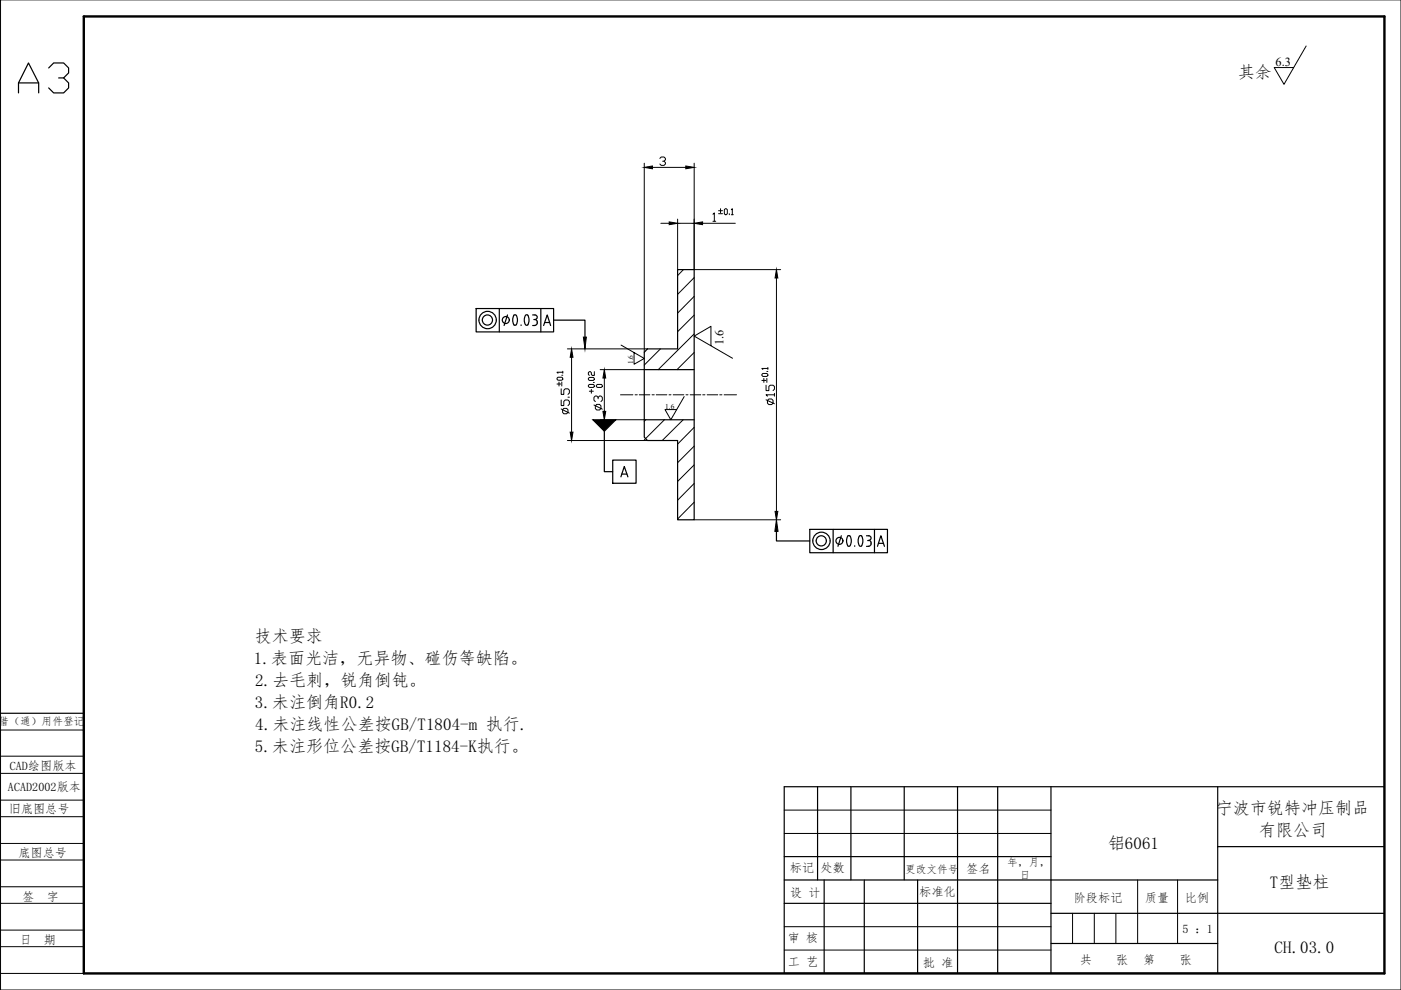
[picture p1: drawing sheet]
<svg xmlns="http://www.w3.org/2000/svg" width="297mm" height="210mm" viewBox="0 0 297 210" stroke-linecap="round" stroke-linejoin="round" font-family="sans-serif">
<g fill="none" stroke="#000" stroke-width=".21">
<path d="M.1 0h296.9v209.9h-296.9zM.1 154.8h17.7M.1 178.8h17.7M.1 173.2h17.7M.1 169.6h17.7M.1 164h17.7M.1 160.3h17.7M166.3 176.7h56.5M166.3 171.8h56.5M.1 197.2h17.7M.1 191.5h17.7M.1 188h17.7"/>
<path d="M.1 182.3h17.7M166.3 196.5h56.5M.1 206.4h17.7M.1 200.7h17.7M166.3 201.4h56.5"/>
</g>
<path d="M17.8 3.5h275.7v202.9h-275.7z" fill="none" stroke="#000" stroke-width=".51"/>
<g fill="none" stroke="#000" stroke-width=".25">
<path d="M143.7 57.2h3.5v53h-3.5v-16.8h-6.4l-.7-.7v-18l.7-.7h6.4zM136.6 78.4h10.6M136.6 89h10.6M.1 151.2h17.7M173.3 166.8v19.8M180.4 166.8v19.8M191.7 166.8v19.8M203 166.8v39.6M211.5 166.8v39.6M222.8 166.8v39.6M258.2 166.8v39.6M258.2 179.5h35.3"/>
<path d="M293.5 166.8h-127.2v39.6h127.2M166.3 191.5h56.5M166.3 186.6h91.9M166.3 181.6h56.5M174.7 186.6v19.8M183.2 186.6v19.8M194.5 186.6v19.8M222.8 193.6h70.7M17.8 206.4v-39.6v39.6M222.8 200h35.4"/>
</g>
<path d="M276.9 9.8l-4.7 8.1-2-3.6h4.1M131.7 73.2l4.9 2.8-2.2 1.2v-2.4M150.7 73.3v-4.1l-3.5 2.1 8.1 4.7M145.1 84.1l-2.9 4.9-1.2-2.2h2.5M227.4 193.6v6.4M232 193.6v6.4M236.6 193.6v6.4M241.2 186.6v13.4M249.7 186.6v13.4" fill="none" stroke="#000" stroke-width=".21"/>
<g fill="none" stroke="#000" stroke-width=".21">
<path d="M131.6 83.7h2.6M134.6 83.7h.5M135.5 83.7h2.3M138.2 83.7h.5M139.1 83.7h2.3M141.8 83.7h.5M142.7 83.7h2.3M145.4 83.7h.5M146.3 83.7h2.3M149 83.7h.5M149.9 83.7h2.3M152.6 83.7h.5"/>
<path d="M153.5 83.7h2.7"/>
</g>
<!-- layer: XkQE -->
<g fill="none" stroke="#000" stroke-width=".21">
<path d="M144.9 57.2l-1.2 1.2M147.2 58.9l-3.5 3.5M140 74l-3.4 3.4M147.2 62.8l-3.5 3.6M147.2 66.8l-3.5 3.5M147.2 70.8l-7.6 7.6M147.2 74.7l-3.7 3.7M136.9 89l-.3 .3M140.9 89l-4.3 4.3M144.9 89l-4.5 4.4M147.2 90.6l-3.5 3.6M147.2 94.6l-3.5 3.5"/>
<path d="M147.2 98.6l-3.5 3.5M147.2 102.5l-3.5 3.6M147.2 106.5l-3.5 3.5"/>
</g>
<g fill="none" stroke="#000" stroke-width=".21">
<path d="M136.6 34.6v40.1M138.3 35.5h7.1M139.9 33.6l.3-.3h.6l.3 .3v.3l-.3 .3h-.3M140.8 34.2l.3 .3v.3l-.3 .3h-.6l-.3-.3M147.2 34.6v22.6h18.3M140.1 47.3h1.8M143.7 46.5v10.7M143.7 47.3h3.5M149 47.3h6.9M151.2 45.4l.3-.3v1.8M151.2 46.9h.6M152.3 45.3h.9"/>
<path d="M152.3 44.7h.9M152.8 44.3v.8M153.6 44.5l.2-.2 .4 .2v.8l-.2 .2-.4-.2zM154.6 45.3v.2M155.1 44.5l.2-.2v1.2M155.1 45.5h.4M164.6 58.9v49.5M119.1 79.6h.2M119.3 78.9h-1.2l.2 .2M119.3 78.7v.4M120.3 74h17M121.2 75.7v15.9"/>
<path d="M126 78.8v.8h-.4l-.4-.8-.5 .2v.4l.3 .2M127.2 78.4h9.4M161.5 79.4l.2-.2h.9l.2 .4-.2 .2h-.9zM162.6 78.8h.2M162.8 78.1h-1.3l.2 .2M162.8 77.9v.4M118.1 80.2l.2-.2h.8l.2 .4-.2 .2h-.8zM118.1 81.4h.8M118.5 81v.8M119 84.8v1.2h.5v-.9l.3-.3h.6l.3 .3v.6l-.3 .3M119 82.4v1.2h.5v-.9l.3-.3h.6l.3 .3v.6l-.3 .3M119 86.7l1.7 .9"/>
<path d="M119.1 81v.8M119.5 86.6h.6l.3 .3v.5l-.3 .3h-.6l-.2-.3v-.5zM120.3 93.4h17M120.4 84.2h.3M124.7 80.2l.3-.2h.8l.2 .4-.2 .3h-.8zM125 81.5h.8l.2 .4-.2 .2h-.8l-.3-.2zM125 82.9h.8M125.4 82.6v.8M125.8 81.1h.2M125.9 85.9l1.8 .9M126.2 86l.3-.3h.6l.3 .3v.6l-.3 .3h-.6l-.3-.3zM126.6 81.5h.9l.2 .4-.2 .2h-.9l-.2-.2z"/>
<path d="M126.8 84.6v-.3l-.3-.3h-.3l-.3 .3v.6l.3 .2M126.8 84.3l.3-.3h.3l.3 .3v.6l-.3 .2M127.2 89h9.4M128.1 80.2v7M161.5 80.7h.9M162 80.2v.9M162.4 81.7v1.1h.6v-.9l.3-.2h.6l.3 .2v.6l-.3 .3M162.4 84.8l1.8 .8M162.6 80.2v.9M162.7 84.9l.3-.3h.6l.3 .3v.6l-.3 .3h-.6l-.3-.3zM164.2 83.7h-1.8l.3 .3M164.2 83.4v.6"/>
<path d="M147.2 110.2h18.3"/>
</g>
<path d="M136.6 35.5l1.7-.3v.6zM145.4 35.2l1.8 .3-1.8 .3zM141.9 47l1.8 .3-1.8 .3zM147.2 47.3l1.8-.3v.6zM164.6 57.2l.3 1.7h-.6zM121.2 74l.3 1.7h-.6zM120.9 91.6h.6l-.3 1.8zM128.1 78.4l.3 1.8h-.6zM127.8 87.2h.6l-.3 1.8zM164.3 108.4h.6l-.3 1.8z" fill="#000" stroke="#000" stroke-width=".21"/>
<!-- layer: AM_5 -->
<g fill="none" stroke="#000" stroke-width=".25">
<path d="M101 65.4h16.4v5h-16.4zM105.9 65.4v5M107.6 66.8l-.7 2.2M109 66.8h.3a1.55 1.55 0 0 1-.1 2.2 1.66 1.66 0 0 1-.2-2.2zM110.5 68.9v.1M111.9 66.9a2.1 2.1 0 0 1 0 1.9M111.9 66.9l-.2-.2-.3 .2a1.84 1.84 0 0 0 .1 2l.4-.1M112.9 66.8h.5a.49 .49 0 0 1 .5 .5 .49 .49 0 0 1-.5 .4M112.9 69h.5M113.2 67.7h.2M113.4 67.7l.4 .3 .1 .2M113.9 68.5l-.2 .4-.3 .1"/>
<path d="M113.9 68.3v.2M114.7 65.4v5M115.3 69l.7-2.2 .7 2.2M115.5 68.4h1M117.4 67.9h6.6v3.6M128.1 91.5v8.5h1.8M129.9 97.6h5v4.9h-5zM131.6 101.1l.8-2.2 .7 2.2M131.9 100.5h1M164.6 112.7v2h7.1M171.7 112.2h16.5v5h-16.5zM176.6 112.2v5"/>
<path d="M178.4 113.6l-.7 2.2M179.7 113.7l.3-.1 .2 .1M179.7 115.7l.3 .1 .2-.1M179.7 113.7a2.1 2.1 0 0 0 0 2M180.2 113.7a2.1 2.1 0 0 1 0 2M181.2 115.7v.1M182.2 113.7a2.1 2.1 0 0 0 0 2M182.2 113.7l.4-.1 .3 .5a2.1 2.1 0 0 1-.2 1.6M182.2 115.7l.3 .1 .2-.1M183.7 113.6h.5M183.7 115.8h.5M184 114.6h.2"/>
<path d="M184.2 113.6a.49 .49 0 0 1 .5 .5 .49 .49 0 0 1-.5 .5 .57 .57 0 0 1 .5 .7M184.7 115.3l-.3 .4-.2 .1M185.4 112.2v5M186 115.8l.8-2.2 .7 2.2M186.3 115.2h1"/>
<circle cx="103.3" cy="67.9" r="1.08"/>
<circle cx="103.4" cy="67.9" r="1.84"/>
<circle cx="107.2" cy="67.9" r=".74"/>
<circle cx="174.1" cy="114.7" r="1.08"/>
<circle cx="174.2" cy="114.7" r="1.84"/>
<circle cx="178" cy="114.7" r=".74"/>
</g>
<path d="M123.7 71.5h.6l-.3 2.5zM125.7 89h4.9l-2.5 2.5zM164.6 110.2l.4 2.5h-.7z" fill="#000" stroke="#000" stroke-width=".21"/>
<text font-size="10.6" x="3.2" y="20.8">A3</text>
<g font-size="3.6">
<text x="262.5" y="16.5">其余</text>
<text x="54" y="136.2">技术要求</text>
<text x="53.8" y="140.8">1.表面光洁，无异物、碰伤等缺陷。</text>
<text x="54.1" y="145.5">2.去毛刺，锐角倒钝。</text>
<text x="54" y="150.1">3.未注倒角R0.2</text>
<text x="54.1" y="154.7">4.未注线性公差按GB/T1804-m 执行.</text>
<text x="54" y="159.4">5.未注形位公差按GB/T1184-K执行。</text>
<text x="257.8" y="172.6">宁波市锐特冲压制品</text>
<text x="266.9" y="177.2">有限公司</text>
<text x="234.9" y="180.1">铝6061</text>
<text x="269.2" y="188.3">T型垫柱</text>
<text x="270.2" y="202.2">CH.03.0</text>
</g>
<g font-size="2.6">
<text x="270.5" y="14">6.3</text>
<text x="153.4" y="73.2" transform="rotate(-90 153.4 73.2)">1.6</text>
<text x="1.7" y="167.6">ACAD2002版本</text>
<text x="2.1" y="163.3">CAD绘图版本</text>
<text x="1.8" y="172.5">旧底图总号</text>
<text x="3.9" y="181.6">底图总号</text>
<text x="167.5" y="184.9">标记</text>
<text x="174" y="184.9">处数</text>
<text x="204.9" y="185.1">签名</text>
<text x="4.7" y="190.9">签</text>
<text x="9.9" y="190.9">字</text>
<text x="167.5" y="190.1">设 计</text>
<text x="194.9" y="189.9">标准化</text>
<text x="227.7" y="191.2">阶段标记</text>
<text x="242.7" y="191.3">质量</text>
<text x="251.2" y="191.3">比例</text>
<text x="250.7" y="197.9">5 ：1</text>
<text x="4.1" y="200.1">日</text>
<text x="9.3" y="200.1">期</text>
<text x="166.9" y="199.7">审 核</text>
<text x="167" y="204.8">工 艺</text>
<text x="195.7" y="205.1">批 准</text>
<text x="228.9" y="204.4">共</text>
<text x="236.7" y="204.4">张</text>
<text x="242.4" y="204.5">第</text>
<text x="250.1" y="204.5">张</text>
</g>
<g font-size="2.3">
<text x="-.3" y="153.7">借（通）用件登记</text>
<text x="191.9" y="185.1">更改文件号</text>
<text x="213.6" y="183.6">年，月，</text>
<text x="216.2" y="186.4">日</text>
</g>
<g font-size="1.6">
<text x="134.3" y="77.2" transform="rotate(-90 134.3 77.2)">1.6</text>
<text x="141" y="86.7">1.6</text>
</g>
</svg>
